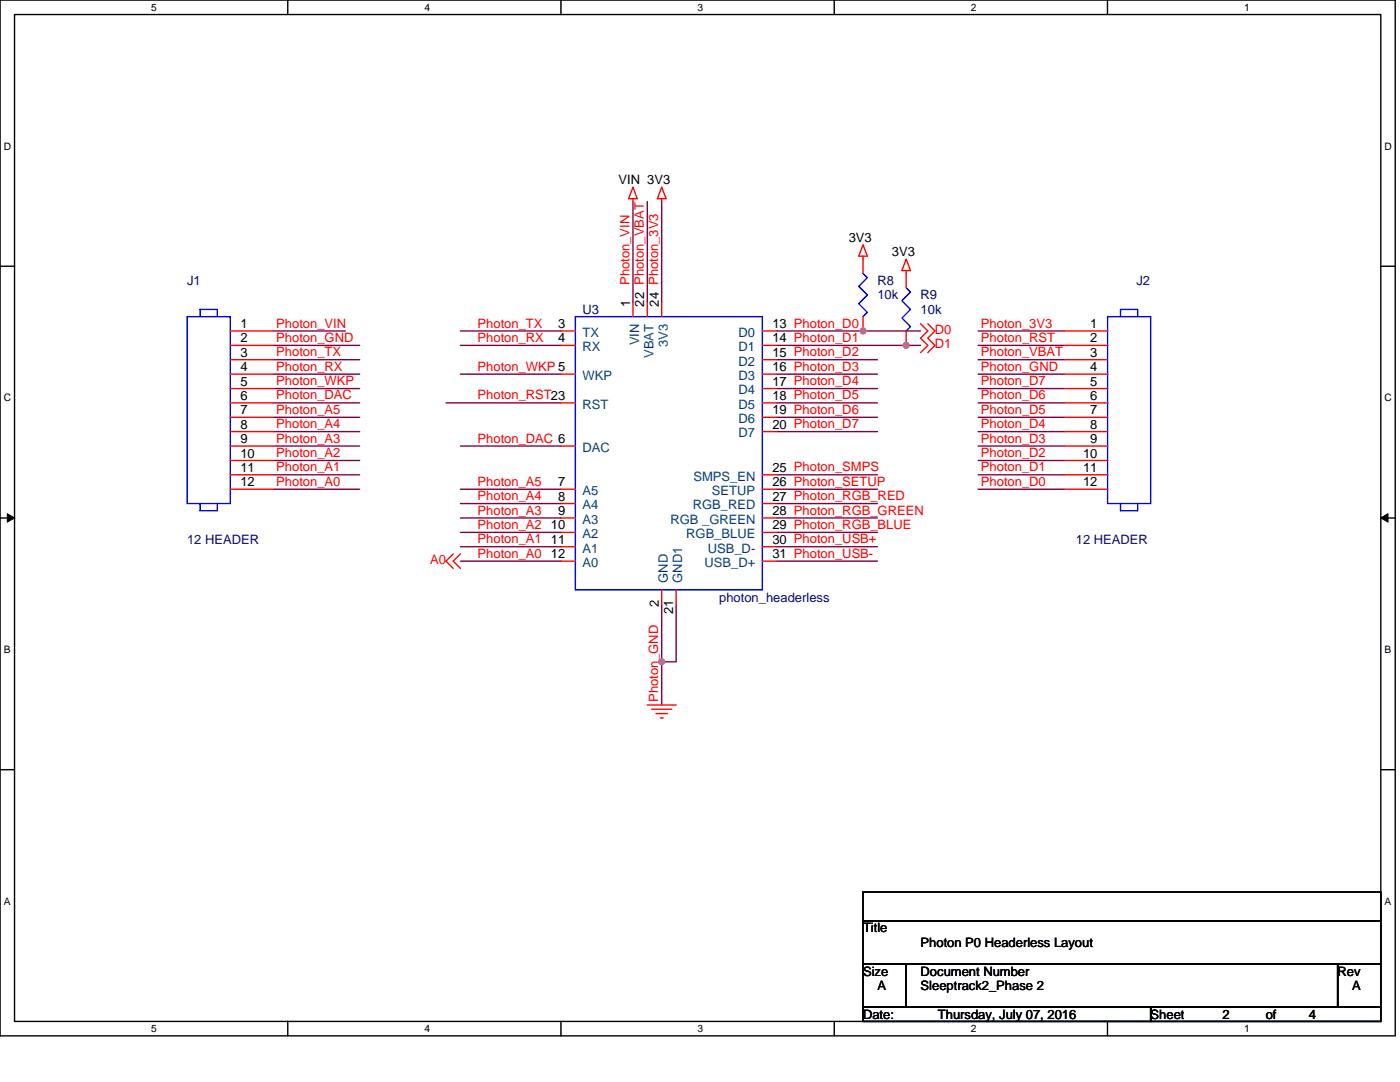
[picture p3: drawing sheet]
<svg xmlns="http://www.w3.org/2000/svg" width="279mm" height="216mm" viewBox="0 0 279 216" stroke-linecap="round" stroke-linejoin="round" font-family="sans-serif">
<path d="M0 0h278.4v206.7h-278.4zM2.9 2.9h272.7v200.9h-272.7z" fill="none" stroke="#000" stroke-width=".28"/>
<g fill="#fff">
<path d="M30.2 .3h1.1v2.3h-1.1z"/>
<path d="M30.2 204.1h1.1v2.3h-1.1z"/>
</g>
<path d="M57.4 0v2.9M57.4 203.8v2.9" fill="none" stroke="#000" stroke-width=".28"/>
<g fill="#fff">
<path d="M84.7 .3h1.1v2.3h-1.1z"/>
<path d="M84.7 204.1h1.1v2.3h-1.1z"/>
</g>
<path d="M112 0v2.9M112 203.8v2.9" fill="none" stroke="#000" stroke-width=".28"/>
<g fill="#fff">
<path d="M139.2 .3h1.2v2.3h-1.2z"/>
<path d="M139.2 204.1h1.2v2.3h-1.2z"/>
</g>
<path d="M166.5 0v2.9M166.5 203.8v2.9" fill="none" stroke="#000" stroke-width=".28"/>
<g fill="#fff">
<path d="M193.8 .3h1.1v2.3h-1.1z"/>
<path d="M193.8 204.1h1.1v2.3h-1.1z"/>
</g>
<path d="M221 0v2.9M221 203.8v2.9" fill="none" stroke="#000" stroke-width=".28"/>
<g fill="#fff">
<path d="M248.3 .3h1.1v2.3h-1.1z"/>
<path d="M248.3 204.1h1.1v2.3h-1.1z"/>
<path d="M.7 28h1.5v2.3h-1.5z"/>
<path d="M276.3 28h1.5v2.3h-1.5z"/>
<path d="M.7 78.2h1.5v2.3h-1.5z"/>
<path d="M276.3 78.2h1.5v2.3h-1.5z"/>
</g>
<path d="M0 53.1h2.9M275.6 53.1h2.8" fill="none" stroke="#000" stroke-width=".28"/>
<g fill="#fff">
<path d="M.7 128.5h1.4v2.2h-1.4z"/>
<path d="M276.3 128.5h1.4v2.2h-1.4z"/>
</g>
<path d="M0 103.4h2.9M275.6 103.4h2.8" fill="none" stroke="#000" stroke-width=".28"/>
<path d="M1.5 102.5l1.4 .9-1.4 .8zM275.6 103.4l1.4-.9v1.7z" fill="#000" stroke="#000" stroke-width=".2"/>
<g fill="#fff">
<path d="M.7 178.7h1.4v2.3h-1.4z"/>
<path d="M276.3 178.7h1.4v2.3h-1.4z"/>
</g>
<path d="M0 153.6h2.9M275.6 153.6h2.8M172.2 178h103.4v5.7h-103.4zM172.2 183.7h103.4v8.6h-103.4zM172.2 192.3h8.6v8.6h-8.6zM180.8 192.3h86.2v8.6h-86.2zM267 192.3h8.6v8.6h-8.6zM172.2 200.9h57.4v2.9h-57.4zM229.6 200.9h46v2.9h-46z" fill="none" stroke="#000" stroke-width=".28"/>
<g fill="none" stroke="#800040" stroke-width=".28">
<path d="M126.3 40.2v20.1M129.2 40.2v20.1M132.1 40.2v20.1M54.6 66h14.3M54.6 68.9h17.2M54.6 71.8h17.2M54.6 74.7h17.2M54.6 77.5h17.2M91.9 66h20.1M91.9 68.9h20.1M91.9 74.7h20.1M155 66h28.7"/>
<path d="M155 68.9h28.7M155 71.8h20.1M155 74.7h20.1M155 77.5h20.1M195.2 66h17.2M195.2 68.9h17.2M195.2 71.8h17.2M195.2 74.7h17.2M195.2 77.5h17.2M54.6 80.4h17.2M54.6 83.3h17.2M54.6 86.1h17.2"/>
<path d="M54.6 89h17.2M54.6 91.9h17.2M54.6 94.7h17.2M54.6 97.6h17.2M89 80.4h23M91.9 89h20.1M91.9 97.6h20.1M155 80.4h20.1M155 83.3h20.1M155 86.1h20.1M155 94.7h20.1M155 97.6h20.1"/>
<path d="M195.2 80.4h17.2M195.2 83.3h17.2M195.2 86.1h17.2M195.2 89h17.2M195.2 91.9h17.2M195.2 94.7h17.2M195.2 97.6h17.2M91.9 100.5h20.1M91.9 103.4h20.1M91.9 106.2h20.1M91.9 109.1h20.1M91.9 112h20.1"/>
<path d="M155 100.5h20.1M155 103.4h20.1M155 106.2h20.1M155 109.1h20.1M155 112h20.1M132.1 120.6v11.5M134.9 120.6v11.5h-2.8v8.6"/>
</g>
<g fill="#f0f" stroke="#f0f" stroke-width=".28">
<circle cx="180.8" cy="68.9" r=".57"/>
<circle cx="132" cy="132" r=".57"/>
<circle cx="172.2" cy="66" r=".57"/>
</g>
<g fill="none" stroke="#f00" stroke-width=".28">
<path d="M126.3 39.6v.6M126.3 37.3l.9 2.3h-1.7zM132.1 39.6v.6M132.1 37.3l.8 2.3h-1.7zM172.2 51.1v3.5M172.2 48.8l.9 2.3h-1.7zM180.8 54v3.4M180.8 51.7l.9 2.3h-1.7zM46 66h8.6M46 68.9h8.6M46 71.8h8.6M46 74.7h8.6"/>
<path d="M46 77.5h8.6M112 66h2.8M112 68.9h2.8M112 74.7h2.8M126.3 60.3v2.9M129.2 60.3v2.9M132.1 60.3v2.9M152.1 66h2.9M152.1 68.9h2.9M152.1 71.8h2.9M152.1 74.7h2.9M152.1 77.5h2.9"/>
<path d="M172.2 63.2v2.8M180.8 66v2.9M183.7 64.6l1.5 1.4-1.5 1.5 1.5 1.4-1.5 1.5M185.2 64.6l1.4 1.4-1.4 1.5 1.4 1.4-1.4 1.5M212.4 66h8.6M212.4 68.9h8.6M212.4 71.8h8.6M212.4 74.7h8.6M212.4 77.5h8.6M46 80.4h8.6M46 83.3h8.6M46 86.1h8.6"/>
<path d="M46 89h8.6M46 91.9h8.6M46 94.7h8.6M46 97.6h8.6M112 89h2.8M112 97.6h2.8M112 80.4h2.8M152.1 80.4h2.9M152.1 83.3h2.9M152.1 86.1h2.9M152.1 94.7h2.9M152.1 97.6h2.9"/>
<path d="M212.4 80.4h8.6M212.4 83.3h8.6M212.4 86.1h8.6M212.4 89h8.6M212.4 91.9h8.6M212.4 94.7h8.6M212.4 97.6h8.6M90.4 110.5l-1.4 1.5 1.4 1.4M91.9 110.5l-1.5 1.5 1.5 1.4M112 100.5h2.8M112 103.4h2.8M112 106.2h2.8"/>
<path d="M112 109.1h2.8M112 112h2.8M132.1 117.7v2.9M134.9 117.7v2.9M152.1 100.5h2.9M152.1 103.4h2.9M152.1 106.2h2.9M152.1 109.1h2.9M152.1 112h2.9M129.2 140.7h5.7M130 141.5h4.1M130.9 142.4h2.3"/>
<path d="M131.8 143.3h.6"/>
</g>
<path d="M172.2 54.6l.9 .8-1.7 1.7 1.7 1.8-1.7 1.7 1.7 1.7-.9 .9M180.8 57.4l.9 .9-1.7 1.7 1.7 1.7-1.7 1.8 1.7 1.7-.9 .8M37.3 63.2h8.7v37.3h-8.7zM39.9 63.2v-1.5h3.5v1.5M114.8 63.2h37.3v54.5h-37.3zM221 63.2h8.6v37.3h-8.6zM227.1 63.2v-1.5h-3.5v1.5M43.4 100.5v1.4h-3.5v-1.4M223.6 100.5v1.4h3.5v-1.4" fill="none" stroke="#00f" stroke-width=".28"/>
<g font-size="2.6">
<text x="123.4" y="36.8">VIN 3V3</text>
<text x="169.4" y="48.3">3V3</text>
<text x="178" y="51.2">3V3</text>
<text x="48" y="65.4">1</text>
<text x="111.4" y="65.4">3</text>
<text x="125.7" y="61.2" transform="rotate(-90 125.7 61.2)">1</text>
<text x="128.6" y="61.2" transform="rotate(-90 128.6 61.2)">22 Photon_VBAT</text>
<text x="131.5" y="61.2" transform="rotate(-90 131.5 61.2)">24 Photon_3V3</text>
<text x="154.2" y="65.4">13 Photon_D0</text>
<text x="217.6" y="65.4">1</text>
<text x="48" y="68.3">2</text>
<text x="48" y="71.2">3</text>
<text x="111.4" y="68.3">4</text>
<text x="154.2" y="68.3">14 Photon_D1</text>
<text x="154.2" y="71.2">15 Photon_D2</text>
<text x="217.6" y="68.3">2</text>
<text x="217.6" y="71.2">3</text>
<text x="48" y="74.1">4</text>
<text x="48" y="76.9">5</text>
<text x="154.2" y="74.1">16 Photon_D3</text>
<text x="154.2" y="76.9">17 Photon_D4</text>
<text x="217.6" y="74.1">4</text>
<text x="217.6" y="76.9">5</text>
<text x="48" y="79.8">6</text>
<text x="48" y="82.7">7</text>
<text x="154.2" y="79.8">18 Photon_D5</text>
<text x="154.2" y="82.7">19 Photon_D6</text>
<text x="217.6" y="79.8">6</text>
<text x="217.6" y="82.7">7</text>
<text x="48" y="85.5">8</text>
<text x="48" y="88.4">9</text>
<text x="154.2" y="85.5">20 Photon_D7</text>
<text x="217.6" y="85.5">8</text>
<text x="217.6" y="88.4">9</text>
<text x="48" y="91.3">10</text>
<text x="48" y="94.1">11</text>
<text x="154.2" y="94.1">25 Photon_SMPS</text>
<text x="216.2" y="91.3">10</text>
<text x="216.2" y="94.1">11</text>
<text x="48" y="97">12</text>
<text x="111.4" y="97">7</text>
<text x="111.4" y="99.9">8</text>
<text x="154.2" y="97">26 Photon_SETUP</text>
<text x="154.2" y="99.9">27 Photon_RGB_RED</text>
<text x="216.2" y="97">12</text>
<text x="109.9" y="105.6">10</text>
<text x="111.4" y="102.8">9</text>
<text x="154.2" y="105.6">29 Photon_RGB_BLUE</text>
<text x="154.2" y="102.8">28 Photon_RGB_GREEN</text>
<text x="109.9" y="108.5">11</text>
<text x="109.9" y="111.4">12</text>
<text x="154.2" y="111.4">31 Photon_USB-</text>
<text x="154.2" y="108.5">30 Photon_USB+</text>
<text x="131.5" y="121.2" transform="rotate(-90 131.5 121.2)">2</text>
<text x="134.3" y="122.6" transform="rotate(-90 134.3 122.6)">21</text>
<text x="172.2" y="186.1">Title</text>
<text x="183.7" y="188.9">Photon P0 Headerless Layout</text>
<text x="172.2" y="194.7">Size</text>
<text x="175.1" y="197.5">A</text>
<text x="183.7" y="194.7">Document Number</text>
<text x="183.7" y="197.5">Sleeptrack2_Phase 2</text>
<text x="267" y="194.7">Rev</text>
<text x="269.8" y="197.5">A</text>
<text x="172.2" y="203.3">Date:</text>
<text x="187.2" y="203.3">Thursday, July 07, 2016</text>
<text x="229.6" y="203.3">Sheet</text>
<text x="244" y="203.3">2</text>
<text x="252.6" y="203.3">of</text>
<text x="261.2" y="203.3">4</text>
</g>
<g font-size="2.6" fill="#000080">
<text x="37.3" y="56.9">J1</text>
<text x="175.1" y="56.9">R8</text>
<text x="175.1" y="59.8">10k</text>
<text x="183.7" y="59.8">R9</text>
<text x="226.8" y="56.9">J2</text>
<text x="116.3" y="62.6">U3</text>
<text x="183.7" y="62.6">10k</text>
<text x="37.3" y="108.6">12 HEADER</text>
<text x="214.7" y="108.6">12 HEADER</text>
<text x="143.5" y="120">photon_headerless</text>
</g>
<g font-size="2.6" fill="#f00">
<text x="125.6" y="56.9" transform="rotate(-90 125.6 56.9)">Photon_VIN</text>
<text x="55.1" y="65.4">Photon_VIN</text>
<text x="95.3" y="65.4">Photon_TX</text>
<text x="195.8" y="65.4">Photon_3V3</text>
<text x="55.1" y="68.2">Photon_GND</text>
<text x="55.1" y="71.1">Photon_TX</text>
<text x="95.3" y="68.2">Photon_RX</text>
<text x="186.6" y="66.7">D0</text>
<text x="186.6" y="69.5">D1</text>
<text x="195.8" y="68.2">Photon_RST</text>
<text x="195.8" y="71.1">Photon_VBAT</text>
<text x="55.1" y="74">Photon_RX</text>
<text x="55.1" y="76.9">Photon_WKP</text>
<text x="95.3" y="74">Photon_WKP 5</text>
<text x="195.8" y="74">Photon_GND</text>
<text x="195.8" y="76.9">Photon_D7</text>
<text x="55.1" y="79.7">Photon_DAC</text>
<text x="55.1" y="82.6">Photon_A5</text>
<text x="95.3" y="79.7">Photon_RST23</text>
<text x="195.8" y="79.7">Photon_D6</text>
<text x="195.8" y="82.6">Photon_D5</text>
<text x="55.1" y="85.4">Photon_A4</text>
<text x="55.1" y="88.3">Photon_A3</text>
<text x="95.3" y="88.3">Photon_DAC 6</text>
<text x="195.8" y="85.4">Photon_D4</text>
<text x="195.8" y="88.3">Photon_D3</text>
<text x="55.1" y="91.2">Photon_A2</text>
<text x="55.1" y="94.1">Photon_A1</text>
<text x="195.8" y="91.2">Photon_D2</text>
<text x="195.8" y="94.1">Photon_D1</text>
<text x="55.1" y="96.9">Photon_A0</text>
<text x="95.3" y="96.9">Photon_A5</text>
<text x="95.3" y="99.8">Photon_A4</text>
<text x="195.8" y="96.9">Photon_D0</text>
<text x="95.3" y="102.7">Photon_A3</text>
<text x="95.3" y="105.6">Photon_A2</text>
<text x="85.9" y="112.6">A0</text>
<text x="95.3" y="108.4">Photon_A1</text>
<text x="95.3" y="111.3">Photon_A0</text>
<text x="131.4" y="140.1" transform="rotate(-90 131.4 140.1)">Photon_GND</text>
</g>
<g font-size="2.6" fill="#004080">
<text x="116.3" y="67.2">TX</text>
<text x="116.3" y="70.1">RX</text>
<text x="127.5" y="68.9" transform="rotate(-90 127.5 68.9)">VIN</text>
<text x="130.4" y="71.4" transform="rotate(-90 130.4 71.4)">VBAT</text>
<text x="133.3" y="69.2" transform="rotate(-90 133.3 69.2)">3V3</text>
<text x="147.4" y="67.2">D0</text>
<text x="147.4" y="70.1">D1</text>
<text x="116.3" y="75.8">WKP</text>
<text x="147.4" y="72.9">D2</text>
<text x="147.4" y="75.8">D3</text>
<text x="116.3" y="81.6">RST</text>
<text x="147.4" y="78.7">D4</text>
<text x="147.4" y="81.6">D5</text>
<text x="147.4" y="84.4">D6</text>
<text x="147.4" y="87.3">D7</text>
<text x="116.3" y="90.2">DAC</text>
<text x="138.4" y="95.9">SMPS_EN</text>
<text x="116.3" y="98.8">A5</text>
<text x="116.3" y="101.6">A4</text>
<text x="138.2" y="101.6">RGB_RED</text>
<text x="142.1" y="98.8">SETUP</text>
<text x="116.3" y="104.5">A3</text>
<text x="116.3" y="107.4">A2</text>
<text x="133.8" y="104.5">RGB _GREEN</text>
<text x="136.9" y="107.4">RGB_BLUE</text>
<text x="116.3" y="110.3">A1</text>
<text x="116.3" y="113.1">A0</text>
<text x="140.6" y="113.1">USB_D+</text>
<text x="141.2" y="110.3">USB_D-</text>
<text x="133.3" y="116.3" transform="rotate(-90 133.3 116.3)">GND</text>
<text x="136.1" y="116.3" transform="rotate(-90 136.1 116.3)">GND1</text>
</g>
<g font-size="2">
<text x="30.2" y="2.2">5</text>
<text x="84.7" y="2.2">4</text>
<text x="139.2" y="2.2">3</text>
<text x="193.8" y="2.2">2</text>
<text x="248.3" y="2.2">1</text>
<text x=".7" y="29.8">D</text>
<text x="276.3" y="29.8">D</text>
<text x=".7" y="80.1">C</text>
<text x="276.3" y="80.1">C</text>
<text x=".7" y="130.3">B</text>
<text x="276.3" y="130.3">B</text>
<text x=".7" y="180.5">A</text>
<text x="276.3" y="180.5">A</text>
<text x="30.2" y="206">5</text>
<text x="84.7" y="206">4</text>
<text x="139.2" y="206">3</text>
<text x="193.8" y="206">2</text>
<text x="248.3" y="206">1</text>
</g>
</svg>
